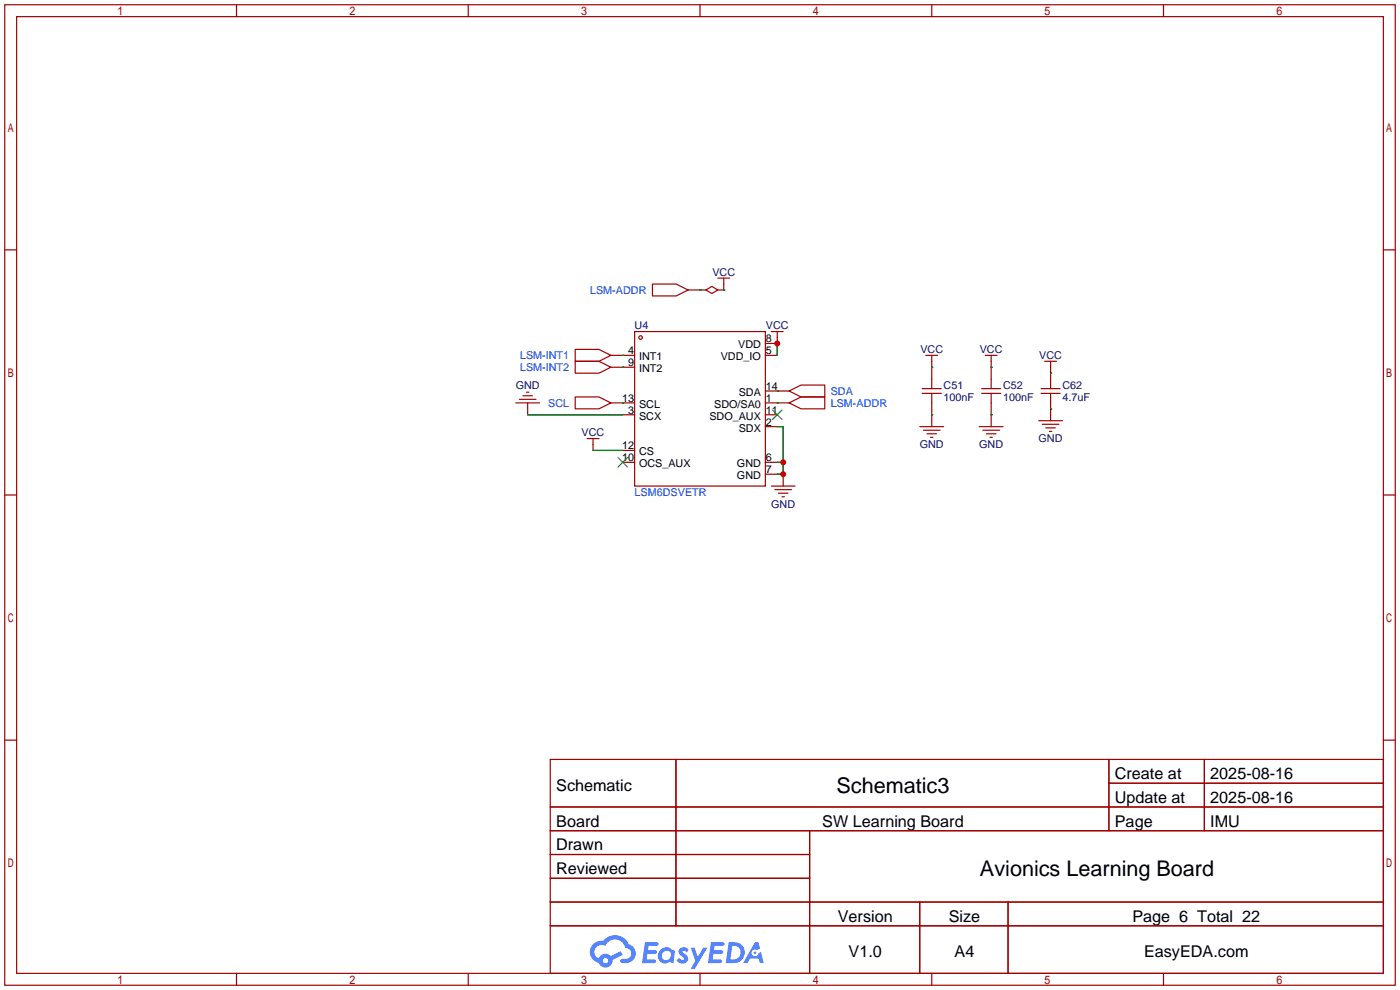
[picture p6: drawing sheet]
<svg xmlns="http://www.w3.org/2000/svg" width="299mm" height="212mm" viewBox="0 0 299 212" stroke-linecap="round" stroke-linejoin="round" font-family="sans-serif">
<g fill="none" stroke="#a10000" stroke-width=".25">
<path d="M1 1h297.2v209.6h-297.2zM3.6 3.6h292.1v204.4h-292.1zM50.5 1v2.6M100.1 1v2.6M149.6 1v2.6M199.1 1v2.6M248.7 1v2.6M1 53.4h2.6M295.7 53.4h2.5M1 105.8h2.6M295.7 105.8h2.5M1 158.2h2.6"/>
<path d="M295.7 158.2h2.5M117.6 162.3h178.1v45.7h-178.1zM117.6 172.5h178.1M117.6 177.5h178.1M144.5 162.3v35.6M173 177.5v30.5M237 162.3v15.2M237 167.4h58.7M257.4 162.3v15.2M117.6 182.6h55.4M117.6 192.8h178.1M117.6 187.7h55.4"/>
<path d="M117.6 197.9h178.1M196.6 192.8v15.2M215.4 192.8v15.2M50.5 208v2.6M100.1 208v2.6M149.6 208v2.6M199.1 208v2.6M248.7 208v2.6"/>
</g>
<g fill="#5487ff">
<path d="M145.3 202.7a1.3 1.3 0 0 1 1.9 .3l-.4 .6a.54 .54 0 0 0-.9-.2l.1 .2a1.34 1.34 0 0 1 .9 1.8 1.47 1.47 0 0 1-2.3-.1l.5-.6 .8 .5a.31 .31 0 0 0 .4-.3 .31 .31 0 0 0-.3-.4 1.12 1.12 0 0 1-.7-1.8z"/>
<path d="M147.6 202.5h.9l.6 2 1.2-2h.9l-2.7 4.6h-.9l1-1.7z"/>
<path d="M137.8 201.4h1.7a1.31 1.31 0 0 1 1.2 .2 .4 .4 0 0 1-.3 .5l-1.8 .1-.1 .9h1.6a.4 .4 0 0 1 .4 .4 .4 .4 0 0 1-.5 .4h-1.6l-.2 1.2h1.4a.46 .46 0 0 1 .5 0 .46 .46 0 0 1 .1 .5l-.4 .2h-2.6z"/>
<path d="M151.9 201.4h1.7a1.32 1.32 0 0 1 1.2 .2 .39 .39 0 0 1-.3 .5l-1.8 .1-.1 .9h1.6a.4 .4 0 0 1 .4 .4 .4 .4 0 0 1-.4 .4h-1.7l-.2 1.2h1.4a.46 .46 0 0 1 .5 0 .46 .46 0 0 1 .1 .5l-.4 .2h-2.6z"/>
<path d="M161.3 201.4h.8l.3 1.3-.6 .4a.75 .75 0 0 0-1.1 .3 .75 .75 0 0 0 .5 1 .75 .75 0 0 0 .9-.7l.5-.2 .6 2.3h-.8l-.3-.9h-1.8l-.5 .9h-1z"/>
<path d="M155.7 201.4l-.6 4.4h1.5a2.27 2.27 0 0 0 2.6-2.2 2.27 2.27 0 0 0-2.7-2.2zM156.5 202.1a1.5 1.5 0 0 1 1.8 1.6 1.5 1.5 0 0 1-1.9 1.4h-.3z"/>
<path d="M141.2 203a1.6 1.6 0 0 0-.3 2.3 1.6 1.6 0 0 0 2.3 .2l.7 .3 .3-2.4-.1-.3-.5-.1a1.58 1.58 0 0 0-2.4 0zM141.8 203.5a.98 .98 0 0 1 1.6 .4 .98 .98 0 0 1-1.1 1.3 .94 .94 0 0 1-.9-.7 .94 .94 0 0 1 .4-1z"/>
<path d="M126.8 201.8a2.37 2.37 0 0 0 1.1 4 1.54 1.54 0 0 0 1.8 1 1.54 1.54 0 0 0 1.2-1.6l2.2-1.1-.5-.8-2 1a1.57 1.57 0 0 0-2.7 .5 1.5 1.5 0 0 1-.7-2.1 1.5 1.5 0 0 1 2.2-.5 2.23 2.23 0 0 1 2.3-1.4 2.23 2.23 0 0 1 2 1.8 1.16 1.16 0 0 1 1.2 1.1 1.16 1.16 0 0 1-1.1 1.2h-.7a.47 .47 0 0 0-.5 .4 .47 .47 0 0 0 .4 .5 2.17 2.17 0 0 0 2.5-.9 2.17 2.17 0 0 0-.3-2.7l-.8-.4a3.2 3.2 0 0 0-5.5-.7l-1.1 .1zM128.8 205.3a.6 .6 0 0 1 1.2 0 .6 .6 0 0 1-1.2 0z"/>
<circle cx="161.4" cy="203.6" r=".28"/>
</g>
<g fill="none" stroke="#a10000" stroke-width=".25">
<path d="M153.4 59.4h2.6M154.7 59.4v2.6h-1.3M122.9 74.7h5.1l2.6 1.2-2.6 1.3h-5.1zM122.9 77.2h5.1l2.6 1.3-2.6 1.3h-5.1zM130.6 75.9h5M130.6 78.5h5M135.6 70.9h28v33h-28zM139.4 60.7h5.1l2.6 1.3-2.6 1.2h-5.1zM147.1 62h3.8M150.9 62l1.2-.8 1.3 .8-1.3 .7zM163.6 75.9h2.5M164.8 70.9h2.6"/>
<path d="M166.1 70.9v2.5h-2.5M197.9 75.9h2.5M199.1 75.9v7.2M210.6 75.9h2.5M211.8 75.9v7.2M223.3 77.2h2.5M224.5 77.2v5.9M110.2 86.1h5.1M111 85.3h3.6M111.8 84.6h2M112.5 83.8h.5M112.8 86.1v2.5"/>
<path d="M122.9 84.8h5.1l2.6 1.3-2.6 1.3h-5.1zM125.5 93.7h2.5M126.7 93.7v2.6M130.6 86.1h5M133.1 88.6h2.5M133.1 96.3h2.5M133.1 98.8h2.5M163.6 86.1h5.1M163.6 88.6h2.5M163.6 98.8h2.5M163.6 91.2h2.5M163.6 83.6h5.1"/>
<path d="M168.7 83.6l2.5-1.3h5.1v2.5h-5.1zM168.7 86.1l2.5-1.3h5.1v2.6h-5.1zM196.6 91.2h5.1M197.1 83.1h4.1M197.1 84.1h4.1M197.4 91.9h3.5M198.1 92.7h2.1M198.9 93.5h.5M199.1 84.1v7.1M209.3 91.2h5.1M209.8 83.1h4.1M209.8 84.1h4.1"/>
<path d="M210.1 91.9h3.5M210.8 92.7h2.1M211.6 93.5h.5M211.8 84.1v7.1M222 89.9h5.1M222.5 83.1h4.1M222.5 84.1h4.1M222.8 90.7h3.5M223.5 91.4h2.1M224.3 92.2h.5M224.5 84.1v5.8M163.6 101.3h2.5"/>
<path d="M164.8 103.9h5.1M165.6 104.6h3.6M166.4 105.4h2M167.1 106.2h.5M167.4 101.3v2.6"/>
<circle cx="136.9" cy="72.1" r=".38"/>
</g>
<path d="M132.1 97.8l2 2M134.1 97.8l-2 2M165.1 87.6l2 2.1M167.1 87.6l-2 2.1" fill="none" stroke="#3c3" stroke-width=".25"/>
<g fill="none" stroke="#008700" stroke-width=".25">
<path d="M133.1 75.9h.1M133.1 78.5h.1M149.6 62h.1M154.7 62h.1M166.1 73.4v2.5M199.1 78.5h.1M211.8 78.5h.1M224.5 79.8h.1M112.8 88.6h20.3M126.7 96.3h6.4M133.1 86.1h.1M166.1 83.6h.1"/>
<path d="M166.1 86.1h.1M166.1 91.2h1.3v10.1h-1.3M166.1 98.8h1.3M199.1 88.6h.1M211.8 88.6h.1M224.5 87.4h.1"/>
</g>
<g fill="#c00">
<circle cx="167.4" cy="101.3" r=".63"/>
<circle cx="167.4" cy="98.8" r=".63"/>
<circle cx="166.1" cy="73.4" r=".63"/>
</g>
<g font-size="4.6">
<text x="178.8" y="169.4">Schematic3</text>
<text x="209.4" y="187.2">Avionics Learning Board</text>
</g>
<g font-size="3.5">
<text x="238.3" y="166.5">Create at</text>
<text x="258.7" y="166.5">2025-08-16</text>
<text x="118.9" y="169.1">Schematic</text>
<text x="238.3" y="171.6">Update at</text>
<text x="258.7" y="171.6">2025-08-16</text>
<text x="118.9" y="176.7">Board</text>
<text x="175.7" y="176.7">SW Learning Board</text>
<text x="238.3" y="176.7">Page</text>
<text x="258.7" y="176.7">IMU</text>
<text x="118.9" y="181.8">Drawn</text>
<text x="118.9" y="186.8">Reviewed</text>
<text x="179.1" y="197">Version</text>
<text x="202.8" y="197">Size</text>
<text x="242" y="197">Page 6 Total 22</text>
<text x="181.4" y="204.6">V1.0</text>
<text x="204" y="204.6">A4</text>
<text x="244.5" y="204.6">EasyEDA.com</text>
</g>
<g font-size="2.3" fill="#000080">
<text x="152.2" y="59">VCC</text>
<text x="135.6" y="70.4">U4</text>
<text x="163.7" y="70.4">VCC</text>
<text x="196.7" y="75.5">VCC</text>
<text x="209.4" y="75.5">VCC</text>
<text x="222.1" y="76.8">VCC</text>
<text x="110.2" y="83.1">GND</text>
<text x="201.7" y="83.1">C51</text>
<text x="214.4" y="83.1">C52</text>
<text x="227.1" y="83.1">C62</text>
<text x="201.7" y="85.6">100nF</text>
<text x="214.4" y="85.6">100nF</text>
<text x="227.1" y="85.6">4.7uF</text>
<text x="124.3" y="93.3">VCC</text>
<text x="196.6" y="95.8">GND</text>
<text x="209.3" y="95.8">GND</text>
<text x="222" y="94.5">GND</text>
<text x="164.8" y="108.5">GND</text>
</g>
<g font-size="2.3" fill="#00f">
<text x="126.1" y="62.8">LSM-ADDR</text>
<text x="111.1" y="76.8">LSM-INT1</text>
<text x="111.1" y="79.3">LSM-INT2</text>
<text x="117.2" y="86.9">SCL</text>
<text x="177.5" y="84.4">SDA</text>
<text x="177.5" y="86.9">LSM-ADDR</text>
<text x="135.6" y="106">LSM6DSVETR</text>
</g>
<g font-size="2.3">
<text x="134.2" y="75.7">4</text>
<text x="136.6" y="77">INT1</text>
<text x="154" y="77">VDD_IO</text>
<text x="157.8" y="74.4">VDD</text>
<text x="163.7" y="75.7">5</text>
<text x="163.7" y="73.2">8</text>
<text x="134.2" y="78.3">9</text>
<text x="136.6" y="79.5">INT2</text>
<text x="163.7" y="83.3">14</text>
<text x="132.9" y="85.9">13</text>
<text x="134.2" y="88.4">3</text>
<text x="136.6" y="87.1">SCL</text>
<text x="136.6" y="89.7">SCX</text>
<text x="151.6" y="89.7">SDO_AUX</text>
<text x="152.6" y="87.1">SDO/SA0</text>
<text x="157.9" y="84.6">SDA</text>
<text x="163.7" y="88.4">11</text>
<text x="163.7" y="85.9">1</text>
<text x="157.9" y="92.2">SDX</text>
<text x="163.7" y="91">2</text>
<text x="132.9" y="96">12</text>
<text x="132.9" y="98.6">10</text>
<text x="136.6" y="97.3">CS</text>
<text x="136.6" y="99.8">OCS_AUX</text>
<text x="157.5" y="99.8">GND</text>
<text x="163.7" y="101.1">7</text>
<text x="163.7" y="98.6">6</text>
<text x="157.5" y="102.4">GND</text>
</g>
</svg>
